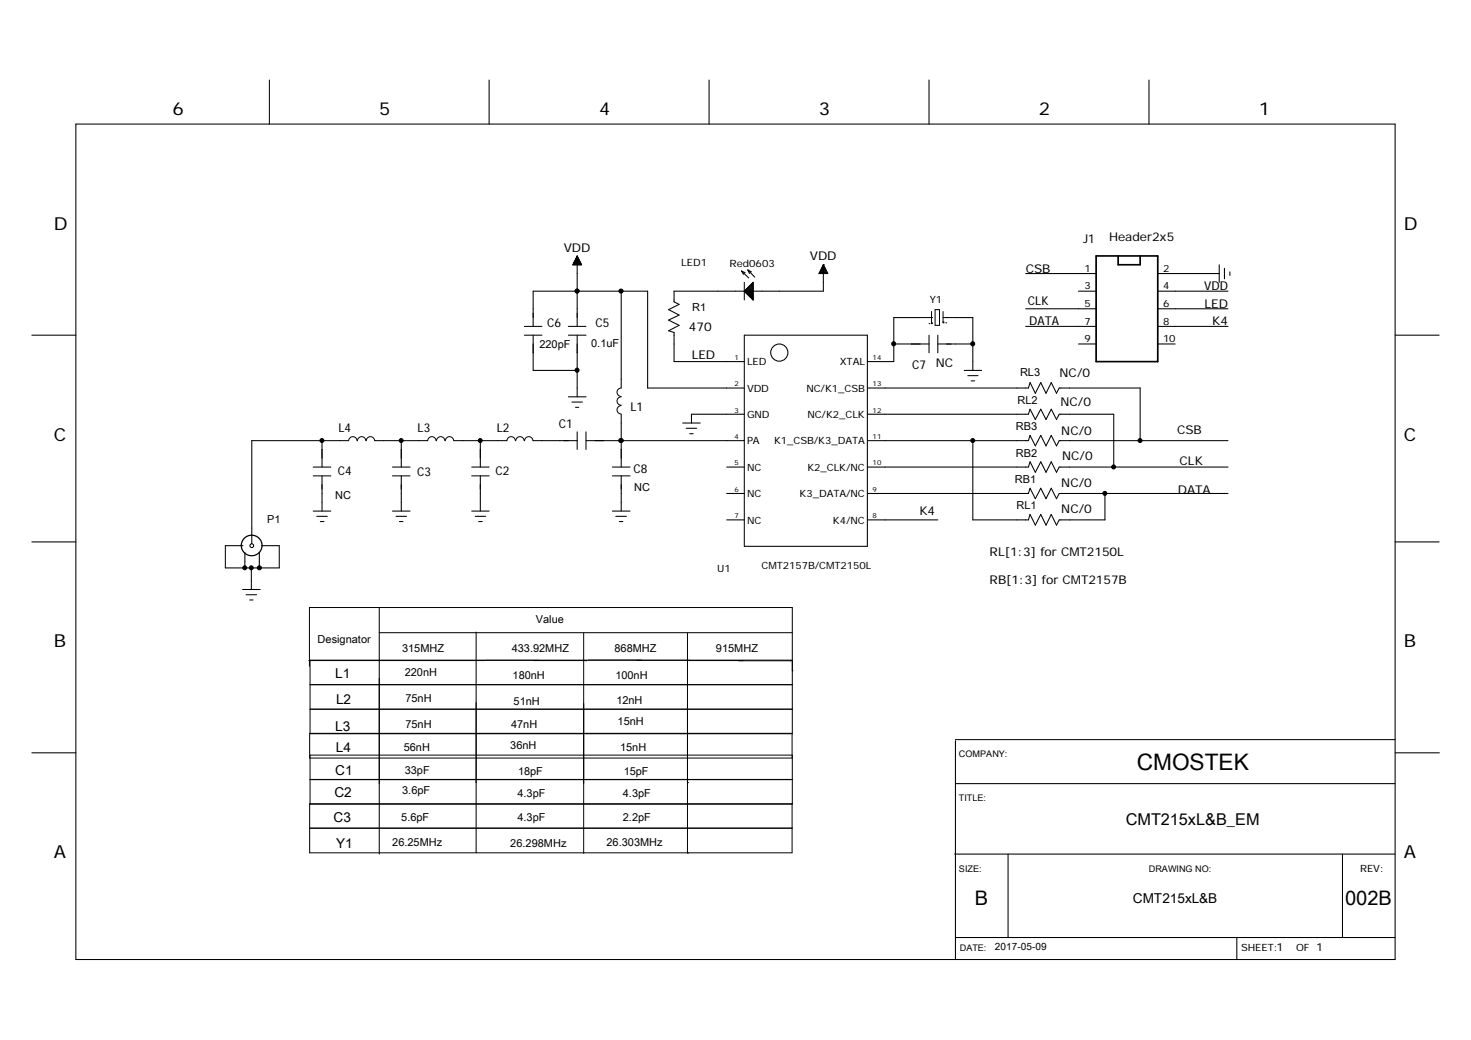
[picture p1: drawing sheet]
<svg xmlns="http://www.w3.org/2000/svg" width="297mm" height="210mm" viewBox="0 0 297 210" stroke-linecap="round" stroke-linejoin="round" font-family="sans-serif">
<g fill="none" stroke="#000" stroke-width=".21">
<path d="M54.4 16.2v8.9M98.8 16.2v8.9M143.2 16.2v8.9M187.6 16.2v8.9M232 16.2v8.9M15.3 25.1h266.4v168.7h-266.4zM115.8 53.2h1.5v.3M115.8 53.1v.4M115.9 53h1.3M115.9 52.8h1.2v.7M116 52.7v.8M116.1 52.6h.9"/>
<path d="M116.2 52.4h.7v1.1M116.2 52.2v1.3M116.3 52.2h.5M116.4 52h.3v1.5M116.5 51.8v1.7M116.5 51.8h.1M116.5 58.8h.1M116.5 51.7v14.2M116.5 51.7l.9 1.8h-1.8zM125.4 58.8v19.6M149.7 54.7l.7 .4M149.7 54.7l1.5 1.4"/>
<path d="M149.7 54.7l.4 .7M150.3 57v3.6M150.4 58.7v.2M150.4 59h1.7M150.5 58.6h1.6M150.6 58.5v.6M150.7 59.2h1.4M150.7 58.4h1.4M150.7 58.3v1M150.9 59.4h1.2M150.9 58.2h1.2M151 58.1v1.4"/>
<path d="M151 54.5l.7 .4M151 54.5l1.4 1.5M151 54.5l.3 .7M151.1 59.6h1M151.1 57.9h1M151.2 57.9v1.8M151.3 59.9h.8M151.3 57.7h.8M151.4 57.7v2.2M151.5 57.5h.6M151.6 57.4v2.7M151.8 57.3h.3"/>
<path d="M151.8 57.2v3.2M152 57.1h.1M152.1 57v3.6l-1.8-1.8zM165.4 55.2h1.7M165.5 55v.2M165.5 55h1.5M165.6 54.7h1.3M165.7 54.6v.6M165.7 54.5h1.1M165.8 54.3h.9M166.1 53.9h.3M166.1 53.7v1.5"/>
<path d="M166.2 53.7h.2M166.2 53.5h.1M166.2 53.5v5.3h-30.1v2.2l1 .5-2.1 1 2.1 1.1-2.1 1 2.1 1.1-2.1 1.1 1.1 .3v5.9h14.2M166.2 53.5l.9 1.7h-1.8zM166.3 53.6v1.6M166.5 54v1.2M166.6 54.1h-.7v1.1M166.7 54.5v.7M167 54.9v.3M207.1 55.2h14.2M217.8 58.8h3.5M233.8 58.8h14.1"/>
<path d="M233.8 55.2h12.4M246.2 53.5v3.5M247.2 54.2v2.1M248.3 54.9v.7M6.4 67.7h8.9M105.9 67.7h3.5M105.9 65.9h3.5M107.6 65.9v-7.1h23.2v19.6h19.5M107.6 67.7v7.1h8.9M114.8 67.7h3.5M114.8 65.9h3.5M116.5 67.7v12.4"/>
<path d="M150.3 67.7h24.8v42.6h-24.8zM151.5 60.1h.6M151.7 60.3h.4M152 60.5h.1M175.1 78.4h32.5l.4-1.1 1 2.1 1.1-2.1 1.1 2.1 1.1-2.1 1 2.1 .6-1h16.3v10.6M180.5 69.5h7.1M185.8 64.1h-5.3v8.9h-5.4M187.6 67.7v3.5M189.3 69.5h7.1M189.3 67.7v3.5M192.9 64.1h3.5v10.7M194.7 74.8h3.5"/>
<path d="M195.4 75.9h2.1M196.1 76.9h.7M207.1 65.9h14.2M207.1 62.3h14.2M217.8 69.5h3.5M233.8 65.9h14.1M233.8 62.3h14.1M233.8 69.5h3.5M281.7 67.7h8.9M63.2 96.1h3.6M63.2 94.3h3.6M65 89v5.3"/>
<path d="M65 96.1v7.1M70.4 89h-19.6v20.8M75.7 89h10.7M79.2 96.1h3.6M79.2 94.3h3.6M81 89v5.3M81 96.1v7.1M91.7 89h10.6M95.2 96.1h3.6M95.2 94.3h3.6M97 89v5.3M97 96.1v7.1"/>
<path d="M107.6 89h8.9M114.8 80.1h3.5M115.5 81.2h2.1M116.2 82.2h.7M116.5 87.2v3.6M118.3 89h32M118.3 87.2v3.6M123.6 96.1h3.6M123.6 94.3h3.6M125.4 89h.1M125.4 83.6v10.7M125.4 96.1v7.1"/>
<path d="M137.8 85.4h3.6M138.5 86.5h2.2M139.3 87.6h.6M146.7 94.3h3.6M146.7 99.6h3.6M150.3 83.6h-10.7v1.8M175.1 89h32.5l.4-1.1 1 2.1 1.1-2.1 1.1 2.1 1.1-2.1 1 2.1 .6-1h34M175.1 94.3h32.5l.4-1 1 2.1 1.1-2.1 1.1 2.1 1.1-2.1 1 2.1 .6-1.1h34M175.1 83.6h32.5l.4-1 1 2.1 1.1-2.1 1.1 2.1 1.1-2.1 1 2.1 .6-1.1h11v10.7M175.1 99.6h32.5l.4-1 1 2.1 1.1-2.1 1.1 2.1 1.1-2.1 1 2.1 .6-1.1h34M196.4 89v16h11.2l.4-1.1 1 2.1 1.1-2.1 1.1 2.1 1.1-2.1 1 2.1 .6-1h9.2v-5.4M6.4 109.4h8.9"/>
<path d="M49 119h3.5M49.1 110.2h-3.6v4.5h10.9v-4.5h-3.6M49.4 111.5v3.2M50.7 114.7v4.3M52.4 111.6v3.1M63.2 103.2h3.6M64 104.3h2.1M64.7 105.3h.7M79.2 103.2h3.6M80 104.3h2.1M80.6 105.3h.8M95.2 103.2h3.6"/>
<path d="M96 104.3h2M96.6 105.3h.8M123.6 103.2h3.6M124.3 104.3h2.2M125 105.3h.8M146.7 105h3.6M175.1 105h14.2M281.7 109.4h8.9M49.7 120.1h2.1M50.4 121.2h.7M6.4 152h8.9M192.9 149.6v44.2"/>
<path d="M192.9 158.2h88.8M192.9 149.3h88.8M281.7 152h8.9M192.7 172.5h89M203.5 172.5v16.8M271.1 172.5v16.8M192.9 189.3h88.8M249.7 189.3v4.5"/>
<circle cx="157.3" cy="71.2" r="1.74"/>
<circle cx="50.8" cy="110.2" r=".38"/>
</g>
<g fill="none" stroke="#000" stroke-width=".2">
<path d="M125.4 78.4a.85 .85 0 0 0-.8 .8 .85 .85 0 0 0 .8 .8M185.8 64.1h2.3M187.6 65.4h.1M188.1 65.2h.1M188.1 65.4h.1M188.1 64.1h.1M188.1 62.9v2.5M188.8 62.5h.9v3.2h-.9zM190.4 65.2h.1M190.4 65h.1M190.4 62.9v2.3M190.4 64.1h2.5"/>
<path d="M191 65.2h.1M191.1 64.1h.1M70.4 89a.85 .85 0 0 1 .8-.8 .85 .85 0 0 1 .9 .8M72.2 89a.85 .85 0 0 1 .8-.8 .85 .85 0 0 1 .9 .8M73.9 89a.85 .85 0 0 1 .9-.8 .85 .85 0 0 1 .8 .8M86.4 89a.85 .85 0 0 1 .8-.8 .85 .85 0 0 1 .8 .8M88.1 89a.85 .85 0 0 1 .9-.8 .85 .85 0 0 1 .8 .8M89.9 89a.85 .85 0 0 1 .9-.8 .85 .85 0 0 1 .8 .8M102.4 89a.85 .85 0 0 1 .8-.8 .85 .85 0 0 1 .8 .8M104.1 89a.85 .85 0 0 1 .9-.8 .85 .85 0 0 1 .8 .8M105.9 89a.85 .85 0 0 1 .9-.8 .85 .85 0 0 1 .8 .8M125.4 80.1a.85 .85 0 0 0-.8 .9 .85 .85 0 0 0 .8 .8"/>
<path d="M125.4 81.9a.85 .85 0 0 0-.8 .9 .85 .85 0 0 0 .8 .8M62.3 133.4h35.6M62.6 138.3h97.4M76.6 122.8v49.7M76.6 127.8h83.4M96.1 127.6l.1 44.6M98 133.3h10.8M107.9 133.4l10.6 .1M117.8 127.8v44.5M128.6 133.3l10.6 .1M138.8 127.8v44.4M139.3 133.4l20.4 .1"/>
<path d="M160 133.3h-97.4v14.9h97.4v-25.5h-97.5v11.8M160 135.5h.1M62.5 148.1h97.4v5h-97.4zM62.6 152.5h97.4v9.9h-97.4zM62.6 143.2h97.4M62.6 157.4h97.4M96.1 158h.1M138.8 158h.2M62.5 162.3h97.4v9.9h-97.4zM62.5 167.2h97.4"/>
</g>
<path d="M221.3 51.7h12.5v21.3h-12.5zM225.8 51.7v1.8h4.4v-1.8" fill="none" stroke="#000" stroke-width=".34"/>
<circle cx="50.8" cy="110.1" r="2.09" fill="none" stroke="#000" stroke-width=".25"/>
<g fill="#000" stroke="#000" stroke-width=".2">
<circle cx="116.5" cy="58.8" r=".4"/>
<circle cx="125.4" cy="58.8" r=".41"/>
<circle cx="116.5" cy="74.8" r=".41"/>
<circle cx="180.4" cy="69.4" r=".41"/>
<circle cx="196.4" cy="69.4" r=".41"/>
<circle cx="65" cy="89" r=".4"/>
<circle cx="81" cy="89" r=".4"/>
<circle cx="97" cy="89" r=".4"/>
<circle cx="125.4" cy="89" r=".41"/>
<circle cx="196.4" cy="89" r=".4"/>
<circle cx="223.1" cy="99.6" r=".4"/>
<circle cx="224.8" cy="94.3" r=".4"/>
<circle cx="230.2" cy="89" r=".4"/>
<circle cx="49.4" cy="114.7" r=".4"/>
<circle cx="50.7" cy="114.7" r=".4"/>
<circle cx="52.4" cy="114.7" r=".41"/>
</g>
<text font-size="4.6" x="229.5" y="155.4">CMOSTEK</text>
<g font-size="4">
<text x="196.8" y="182.8">B</text>
<text x="271.6" y="182.8">002B</text>
</g>
<g font-size="3.6">
<text x="34.8" y="23.3">6</text>
<text x="76.6" y="23.3">5</text>
<text x="121" y="23.3">4</text>
<text x="165.3" y="23.3">3</text>
<text x="209.8" y="23.3">2</text>
<text x="254.2" y="23.3">1</text>
<text x="10.9" y="46.3">D</text>
<text x="283.5" y="46.3">D</text>
<text x="10.9" y="89">C</text>
<text x="283.5" y="89">C</text>
<text x="10.9" y="130.7">B</text>
<text x="283.5" y="130.7">B</text>
<text x="10.9" y="173.3">A</text>
<text x="283.5" y="173.3">A</text>
</g>
<text font-size="3.3" x="227.3" y="166.5">CMT215xL&amp;B_EM</text>
<g font-size="2.7">
<text x="67.7" y="136.9">L1</text>
<text x="67.9" y="142.1">L2</text>
<text x="67.7" y="147.6">L3</text>
<text x="67.8" y="151.9">L4</text>
<text x="67.5" y="160.9">C2</text>
<text x="67.7" y="156.5">C1</text>
<text x="67.3" y="166.1">C3</text>
<text x="67.9" y="171.2">Y1</text>
<text x="228.7" y="182.3">CMT215xL&amp;B</text>
</g>
<g font-size="2.5">
<text x="218.7" y="49">J1</text>
<text x="243.2" y="58.6">VDD</text>
<text x="207.6" y="61.6">CLK</text>
<text x="207.8" y="65.5">DATA</text>
<text x="110.5" y="66.1">C6</text>
<text x="120.3" y="66.1">C5</text>
<text x="184.2" y="74.4">C7</text>
<text x="127.3" y="83">L1</text>
<text x="68.3" y="87.2">L4</text>
<text x="84.3" y="87.2">L3</text>
<text x="100.3" y="87.2">L2</text>
<text x="112.8" y="86.4">C1</text>
<text x="127.9" y="95.5">C8</text>
<text x="68.2" y="96">C4</text>
<text x="84.2" y="96.2">C3</text>
<text x="100" y="96">C2</text>
</g>
<g font-size="2.4">
<text x="113.8" y="50.8">VDD</text>
<text x="163.5" y="52.6">VDD</text>
<text x="223.9" y="48.8">Header2x5</text>
<text x="207.1" y="55.1">CSB</text>
<text x="243.2" y="62.2">LED</text>
<text x="244.8" y="65.7">K4</text>
<text x="139.1" y="66.9">470</text>
<text x="139.6" y="72.5">LED</text>
<text x="189" y="74.2">NC</text>
<text x="213.9" y="76.2">NC/0</text>
<text x="214.1" y="81.9">NC/0</text>
<text x="214.3" y="87.9">NC/0</text>
<text x="237.7" y="87.7">CSB</text>
<text x="214.5" y="92.9">NC/0</text>
<text x="238.2" y="93.8">CLK</text>
<text x="214.3" y="98.2">NC/0</text>
<text x="237.8" y="99.8">DATA</text>
<text x="185.6" y="104.1">K4</text>
<text x="214.3" y="103.5">NC/0</text>
<text x="199.8" y="112.3">RL[1:3] for CMT2150L</text>
<text x="199.8" y="117.9">RB[1:3] for CMT2157B</text>
</g>
<g font-size="2.2">
<text x="139.8" y="62.7">R1</text>
<text x="108.9" y="70.2">220pF</text>
<text x="119.4" y="70">0.1uF</text>
<text x="205.9" y="75.9">RL3</text>
<text x="205.4" y="81.6">RL2</text>
<text x="205.1" y="86.9">RB3</text>
<text x="205.1" y="92.2">RB2</text>
<text x="67.7" y="100.7">NC</text>
<text x="128.1" y="99.1">NC</text>
<text x="204.9" y="97.5">RB1</text>
<text x="53.9" y="105.7">P1</text>
<text x="205.2" y="102.9">RL1</text>
<text x="108.2" y="125.8">Value</text>
<text x="64.1" y="129.8">Designator</text>
<text x="81.2" y="131.7">315MHZ</text>
<text x="103.3" y="131.7">433.92MHZ</text>
<text x="124.1" y="131.6">868MHZ</text>
<text x="144.6" y="131.7">915MHZ</text>
<text x="81.7" y="136.5">220nH</text>
<text x="103.5" y="137.1">180nH</text>
<text x="124.2" y="137">100nH</text>
<text x="81.9" y="141.7">75nH</text>
<text x="103.7" y="142.3">51nH</text>
<text x="124.5" y="142.2">12nH</text>
<text x="81.9" y="147.1">75nH</text>
<text x="103.2" y="147.1">47nH</text>
<text x="124.7" y="146.3">15nH</text>
<text x="81.5" y="151.7">56nH</text>
<text x="103" y="151.3">36nH</text>
<text x="125.2" y="151.7">15nH</text>
<text x="81.2" y="160.4">3.6pF</text>
<text x="81.7" y="156.3">33pF</text>
<text x="104.5" y="160.9">4.3pF</text>
<text x="104.6" y="156.4">18pF</text>
<text x="125.8" y="160.9">4.3pF</text>
<text x="125.9" y="156.4">15pF</text>
<text x="81" y="165.7">5.6pF</text>
<text x="104.5" y="165.9">4.3pF</text>
<text x="125.8" y="165.9">2.2pF</text>
<text x="79.2" y="170.8">26.25MHz</text>
<text x="103" y="170.9">26.298MHz</text>
<text x="122.5" y="170.8">26.303MHz</text>
</g>
<g font-size="2">
<text x="137.5" y="53.8">LED1</text>
<text x="147.3" y="53.8">Red0603</text>
<text x="219" y="54.9">1</text>
<text x="219" y="58.5">3</text>
<text x="234.8" y="58.5">4</text>
<text x="234.8" y="54.9">2</text>
<text x="187.7" y="61.1">Y1</text>
<text x="219" y="62">5</text>
<text x="219" y="65.5">7</text>
<text x="234.8" y="65.5">8</text>
<text x="234.8" y="62">6</text>
<text x="219" y="69.1">9</text>
<text x="234.8" y="69.1">10</text>
<text x="150.8" y="73.8">LED</text>
<text x="169.6" y="73.8">XTAL</text>
<text x="150.8" y="79.1">VDD</text>
<text x="162.8" y="79.1">NC/K1_CSB</text>
<text x="150.8" y="84.4">GND</text>
<text x="150.8" y="89.7">PA</text>
<text x="156.3" y="89.7">K1_CSB/K3_DATA</text>
<text x="163" y="84.4">NC/K2_CLK</text>
<text x="150.8" y="95.1">NC</text>
<text x="163" y="95.1">K2_CLK/NC</text>
<text x="150.8" y="100.4">NC</text>
<text x="161.5" y="100.4">K3_DATA/NC</text>
<text x="150.8" y="105.7">NC</text>
<text x="168.2" y="105.7">K4/NC</text>
<text x="144.8" y="115.4">U1</text>
<text x="153.7" y="114.8">CMT2157B/CMT2150L</text>
<text x="274.6" y="176">REV:</text>
<text x="200.9" y="191.8">2017-05-09</text>
<text x="250.6" y="192">SHEET:1</text>
<text x="261.7" y="192">OF 1</text>
</g>
<g font-size="1.8">
<text x="193.6" y="152.9">COMPANY:</text>
<text x="193.6" y="161.8">TITLE:</text>
<text x="193.6" y="176">SIZE:</text>
<text x="232" y="176">DRAWING NO:</text>
<text x="193.8" y="192">DATE:</text>
</g>
<g font-size="1.4">
<text x="148.3" y="72.6">1</text>
<text x="148.3" y="78">2</text>
<text x="176.2" y="78">13</text>
<text x="176.2" y="72.6">14</text>
<text x="148.3" y="83.3">3</text>
<text x="176.2" y="83.3">12</text>
<text x="148.3" y="88.6">4</text>
<text x="176.2" y="88.6">11</text>
<text x="148.3" y="94">5</text>
<text x="176.2" y="94">10</text>
<text x="148.3" y="99.3">6</text>
<text x="176.2" y="99.3">9</text>
<text x="148.3" y="104.6">7</text>
<text x="176.2" y="104.6">8</text>
</g>
</svg>
